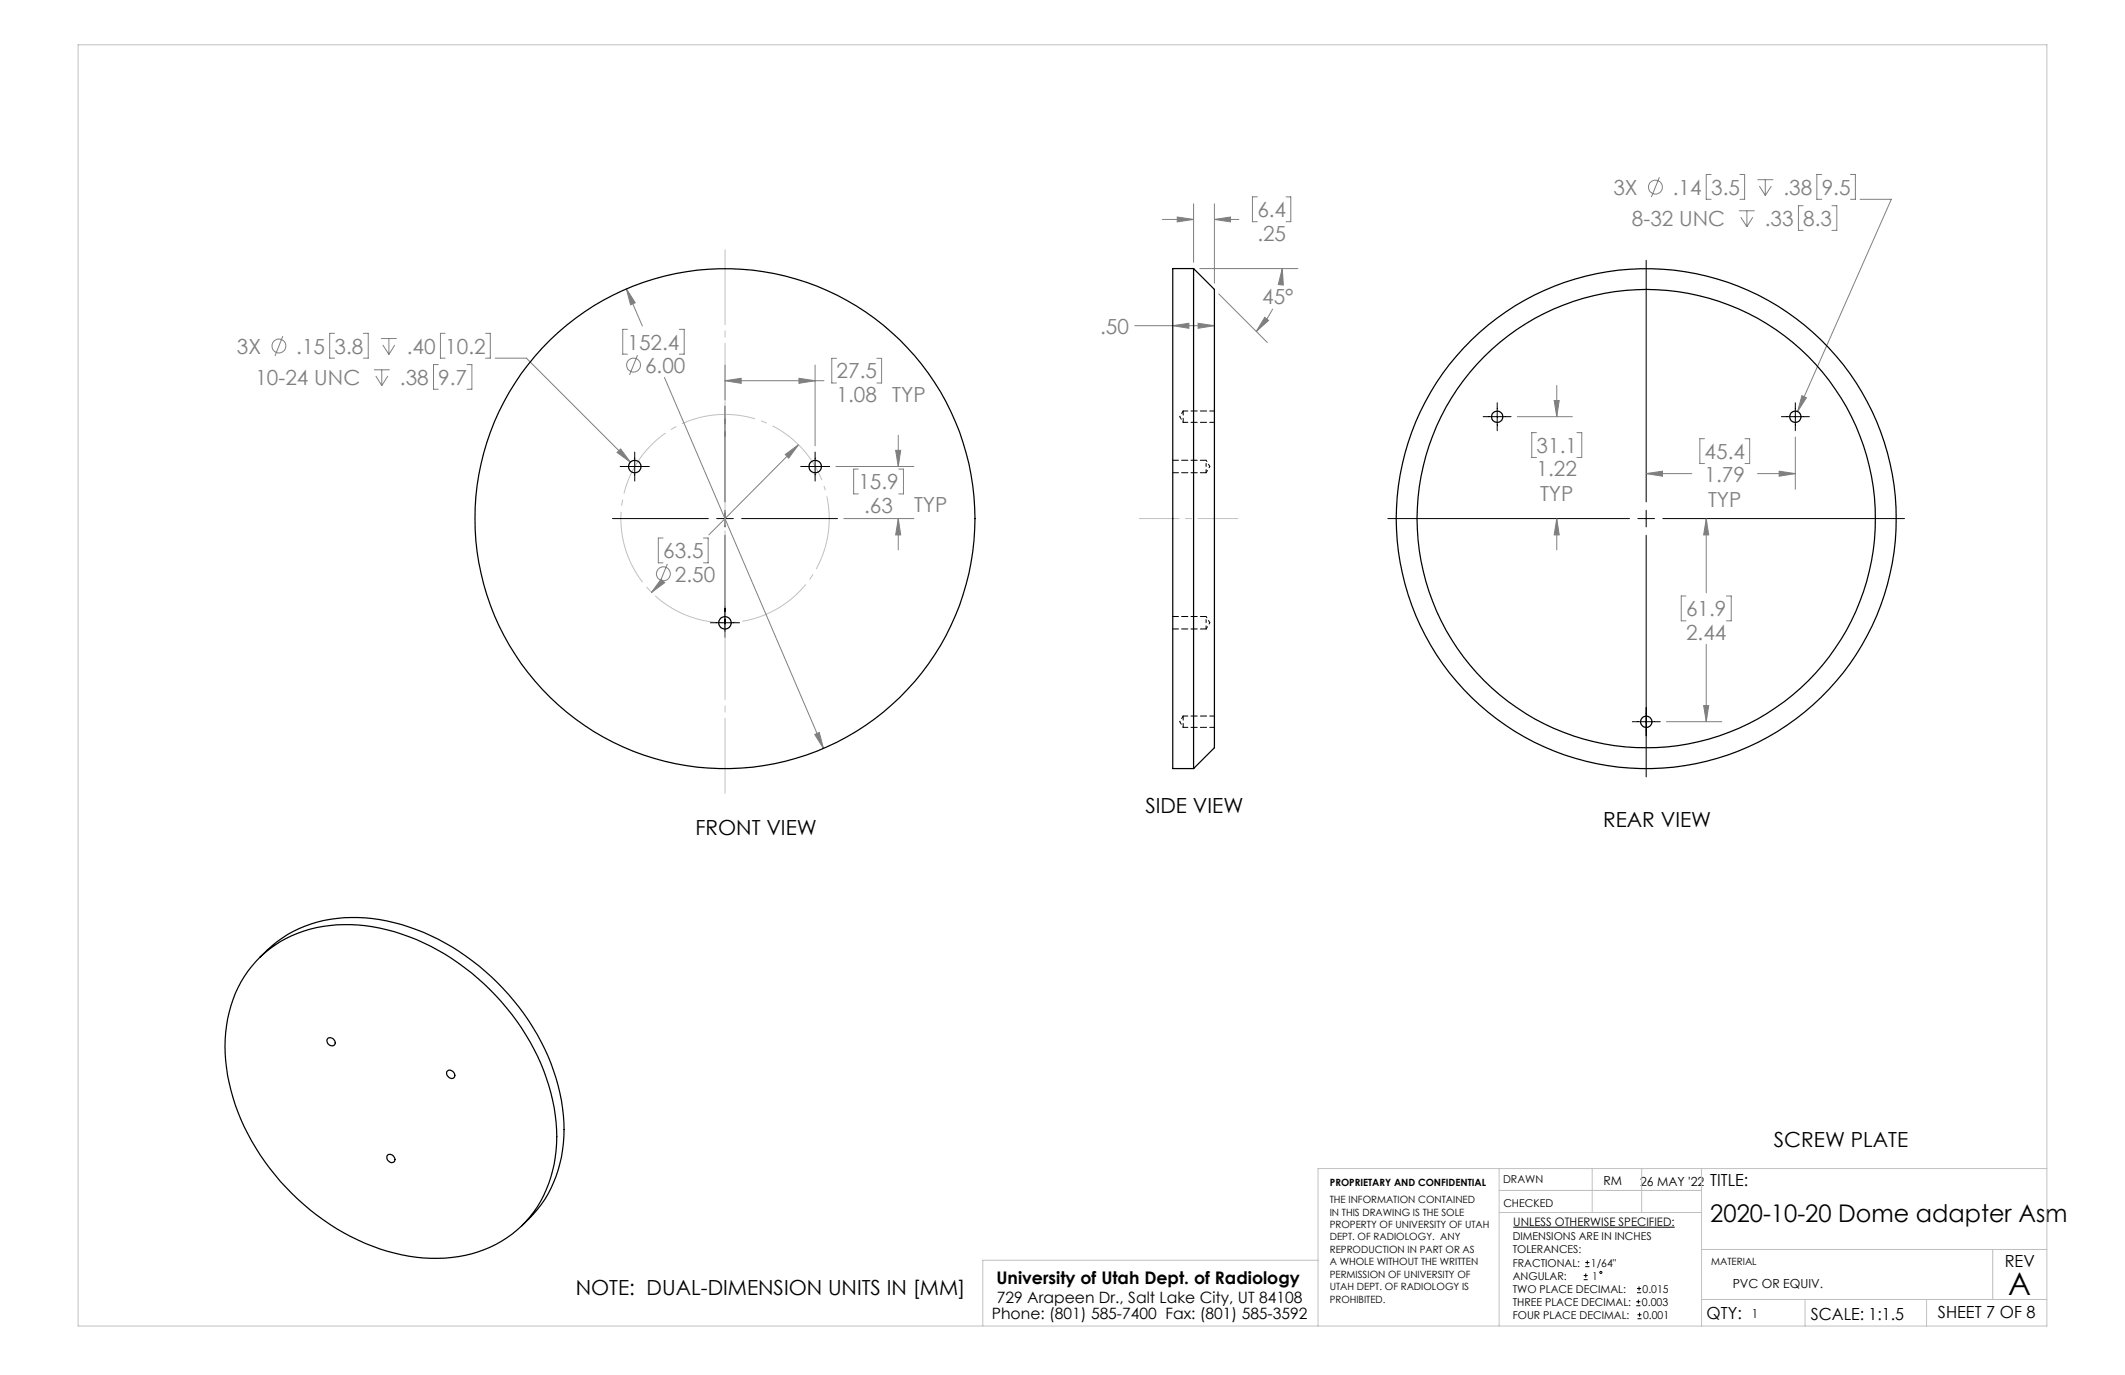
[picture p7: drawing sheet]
<svg xmlns="http://www.w3.org/2000/svg" width="432mm" height="279mm" viewBox="0 0 432 279" stroke-linecap="round" stroke-linejoin="round" font-family="sans-serif">
<g fill="none" stroke="#808080" stroke-width=".2">
<path d="M337.2 36l-1.6 4M347.7 35.5h-1v5h1M353.6 35.5h.9v5h-.9M357.1 36.5h3.2M357.5 37.8l1.2 1.9M358.7 36.5v3.2M359.9 37.8l-1.2 1.9M370.2 35.5h-1v5h1M376 35.5h1v5h-1M127.3 58.7l3.2 7.6M127.3 58.7l1.8 2.8-1 .4zM236.2 44.6h6.3"/>
<path d="M239.2 44.1l3.3 .5-3.3 .5zM242.5 41.4v11.9M243.8 54.6h19.9M246.8 41.4v16.1M246.8 44.6h4.9M246.8 44.6l3.2-.5v1zM247.6 59.7l9.9 9.9M255.5 40h-1v5h1M260.6 54.6l.2 3.3-1-.1zM260.6 54.6l-.3 3.1M261.3 40h1v5h-1M353.3 42.8h3.3"/>
<path d="M353.7 44.1l1.3 2M355 42.8v3.3M356.2 44.1l-1.2 2M366.4 41.8h-1v5h1M372.3 41.8h.9v5h-.9M378 40.5h6.3l-19 43.1M57.5 68.3l-1.6 4M68 67.7h-1v5.1h1M73.8 67.7h1v5.1h-1M76 75.1h3.2M76.4 76.4l1.2 2M77.4 68.8h3.2"/>
<path d="M77.6 75.1v3.3M77.8 70.1l1.2 1.9M78.8 76.4l-1.2 2M79 68.8v3.2M80.2 70.1l-1.2 1.9M89 74.1h-.9v5h.9M90.5 67.7h-1v5.1h1M94.9 74.1h1v5h-1M98.7 67.7h.9v5.1h-.9M100.6 72.8h6.4l21.1 21.1M127.5 66.9h-1v5.1h1M129.5 72.2l-1.6 4"/>
<path d="M135 76.7l32.3 75.4M138 66.9h1v5.1h-1M147.3 74.2v7M147.3 77.4h20.1M147.3 77.4l3.3-.5v1zM162.3 76.9l3.3 .5-3.3 .5zM165.6 74.2v16.4M170 72.8h-1v5h1M178.2 72.8h.9v5h-.9M230.6 66.2h16.2M238.3 66.2l3.3-.5v1zM243.5 65.7l3.3 .5-3.3 .5z"/>
<path d="M257 64.5l.8 .6-2.5 2.2zM258.6 62.8a17 17 0 0 1-3.3 4.5M316.3 78.3v6.4M125.4 91.9l.7-.7 2 2.7zM159.6 92.4l2.6-2-1.9 2.7zM162.2 90.4l-18.2 18.3M169.9 94.8h15.8M174.4 95.3h-.9v5.1h.9M182 91.5h1l-.5 3.3zM182.5 88.4v6.4M182.6 95.3h1v5.1h-1M308.3 84.7h11.2"/>
<path d="M312.2 87.9h-.9v5.1h.9M315.8 81.4h1l-.5 3.3zM320.4 87.9h1v5.1h-1M334.5 96.2l3.3-.5v1.1zM334.5 96.2h9.3M346.4 89.1h-1v5.1h1M354.6 89.1h.9v5.1h-.9M357.1 96.2h7.7M361.5 95.7l3.3 .5-3.3 .6zM364.8 88.8v10.6M366.1 80.4l1 .4-1.8 2.8zM133.6 119.1l-1.2 1.3"/>
<path d="M134.3 117.7l.8 .7-2.7 2zM134.7 109.3h-.9v5.1h.9M135.6 114.6l-1.6 4M142.9 109.3h1v5.1h-1M171.4 105.4h14.3M182.5 105.4l.5 3.3h-1zM182.5 105.4v6.3M316.3 105.4l.5 3.3h-1zM316.3 105.4v6.3M346.7 105.4v15.1M346.7 105.4l.5 3.3h-1zM342.6 121.1h-1v5.1h1"/>
<path d="M346.7 130.9v15.7M350.8 121.1h1v5.1h-1M165.6 149.3l.9-.5 .8 3.3zM338.6 146.6h11.3M346.2 143.4h1l-.5 3.2z"/>
<circle cx="336.4" cy="38" r="1.41"/>
<circle cx="56.7" cy="70.3" r="1.41"/>
<circle cx="128.7" cy="74.2" r="1.41"/>
<circle cx="134.8" cy="116.6" r="1.41"/>
</g>
<g fill="none" stroke="#000" stroke-width=".2">
<path d="M334.5 52.9v49.1M126 94.8h5.9M129 91.9v5.9M147.3 82.5v19.5M162.7 94.8h5.9M165.6 91.9v5.9M301.4 84.7h5.7M304.2 81.8v5.7M362 84.7h5.7M364.8 81.8v5.7M124.5 105.4h19.4M145.6 105.4h3.4"/>
<path d="M147.3 103.7v3.4M147.3 108.8v20.7M150.7 105.4h19.5M282 105.4h49.1M332.8 105.4h3.4M334.5 103.7v3.4M334.5 108.8v49.1M337.9 105.4h49.1M144.4 126.5h5.9M331.7 146.6h5.7M307.5 249.4h32.8M321.8 259.2h.8"/>
<path d="M322.1 257.4h.9M322.1 256.5h.9M322.2 258.8v.8M322.5 256.1v.9M321.8 260h.8M332.5 265.3h.8M332.5 264.5h.8M332.6 262.7h.9M332.6 261.8h.9M332.7 268h.9M332.7 267.2h.9M332.9 264.1v.8"/>
<path d="M333.1 261.4v.9M333.2 266.7v.9"/>
<circle cx="325.3" cy="258.6" r=".2"/>
</g>
<path d="M167.6 99.2a21.2 21.2 0 0 0-35.4-8.6 21.2 21.2 0 0 0 9.5 35.2 21.2 21.2 0 0 0 26.2-25.4l-.3-1.2" fill="none" stroke="#c0c0c0" stroke-width=".2" stroke-dasharray="15.2 1.3 1.3 1.3" stroke-dashoffset="-1.7" stroke-linecap="butt"/>
<path d="M147.3 49.8v112.4" fill="none" stroke="#c0c0c0" stroke-width=".2" stroke-dasharray="15.2 1.3 1.3 1.3" stroke-dashoffset="-1"/>
<path d="M251.5 105.4h-20" fill="none" stroke="#c0c0c0" stroke-width=".2" stroke-dasharray="15.2 1.3 1.3 1.3" stroke-dashoffset="7.1"/>
<g fill="none" stroke="#c0c0c0" stroke-width=".2">
<path d="M15.9 9.1h400v260.4h-400zM304.6 237.5v32M323.5 237.5v8.9M333.6 237.5v8.9M345.8 237.5v32M415.9 237.5h-148.1v32M267.8 256.1h-68.1v13.4M304.6 246.4h41.2M304.6 241.9h41.2M345.8 253.9h70.1M404.9 253.9v10.2M345.8 264.1h70.1"/>
<path d="M366.8 264.1v5.4M391.5 264.1v5.4"/>
</g>
<g fill="#808080">
<path d="M159.6 92.4l.7 .7 1.9-2.7zM134.3 117.7l-1.9 2.7 2.7-2z"/>
<path d="M125.4 91.9l2.7 2-2-2.7zM165.6 149.3l1.7 2.8-.8-3.3zM127.3 58.7l.8 3.2 1-.4zM182.5 105.4l.5 3.3h-1zM182 91.5h1l-.5 3.3zM147.3 77.4l3.3-.5v1zM162.3 76.9l3.3 .5-3.3 .5zM238.3 66.2l3.3-.5v1zM243.5 65.7l3.3 .5-3.3 .5zM257 64.5l.8 .6-2.5 2.2zM260.6 54.6l.2 3.3-1-.1zM239.2 44.1l3.3 .5-3.3 .5zM246.8 44.6l3.2-.5v1zM366.1 80.4l-.8 3.2 1.8-2.8zM316.3 105.4l.5 3.3h-1zM315.8 81.4h1l-.5 3.3zM334.5 96.2l3.3-.5v1.1zM361.5 95.7l3.3 .5-3.3 .6zM346.7 105.4l.5 3.3h-1zM346.2 143.4h1l-.5 3.2z"/>
</g>
<g fill="none" stroke="#000" stroke-width=".25">
<path d="M242.5 54.6v101.6M242.5 54.6l4.3 4.2v93.1l-4.3 4.3M242.5 54.6h-4.2v101.6h4.2M52.8 194.5a25.4 25.4 0 0 1 21.5-8 44.2 44.2 0 0 1 27.9 14.4 43 43 0 0 1 12.4 28.6 25.2 25.2 0 0 1-8.6 19.6M52.9 194.5a25.4 25.4 0 0 1 19.9-6.5 44.2 44.2 0 0 1 28 14.3 43 43 0 0 1 12.3 28.7 24.6 24.6 0 0 1-9.1 19.8 26.9 26.9 0 0 1-20.9 4.5 46.1 46.1 0 0 1-28.3-17.9 41 41 0 0 1-9-26.2 24.4 24.4 0 0 1 7.1-16.7zM66.6 211.1a.93 .93 0 0 1 1.2 .1 .93 .93 0 0 1 0 1.2 1 1 0 0 1-1.1-.2 1 1 0 0 1-.1-1.1zM90.9 217.7a.96 .96 0 0 1 1.2 .1 .96 .96 0 0 1 0 1.3 1.05 1.05 0 0 1-1-.3 1.05 1.05 0 0 1-.2-1.1zM78.7 234.8a.95 .95 0 0 1 1.2 .1 .95 .95 0 0 1 .1 1.2 1.02 1.02 0 0 1-1.1-.2 1.02 1.02 0 0 1-.2-1.1z"/>
<circle cx="129" cy="94.8" r="1.27"/>
<circle cx="165.6" cy="94.8" r="1.26"/>
<circle cx="304.2" cy="84.7" r="1.15"/>
<circle cx="364.8" cy="84.7" r="1.16"/>
<circle cx="147.3" cy="105.4" r="50.8"/>
<circle cx="334.5" cy="105.4" r="50.8"/>
<circle cx="334.5" cy="105.4" r="46.6"/>
<circle cx="147.3" cy="126.6" r="1.27"/>
<circle cx="334.5" cy="146.7" r="1.16"/>
</g>
<path d="M240.4 83.5v2.3M240.4 145.5v2.3" fill="none" stroke="#000" stroke-width=".2" stroke-dasharray="1.3 .6" stroke-dashoffset=".4"/>
<path d="M245.1 94.8v-1.3M245.1 96.1v-1.3M245.1 126.5v-1.2M245.1 127.8v-1.3" fill="none" stroke="#000" stroke-width=".2" stroke-dasharray="1.3 .6" stroke-dashoffset=".6"/>
<path d="M240.4 85.8h6.4M246.8 83.5h-6.4M240.4 147.8h6.4M246.8 145.5h-6.4" fill="none" stroke="#000" stroke-width=".2" stroke-dasharray="1.3 .6" stroke-dashoffset=".3"/>
<path d="M239.7 84.7l.7 1.1M240.4 83.5l-.7 1.2M245.1 96.1l.7-1.3M245.8 94.8l-.7-1.3M245.1 127.8l.7-1.3M245.8 126.5l-.7-1.2M239.7 146.6l.7 1.2M240.4 145.5l-.7 1.1" fill="none" stroke="#000" stroke-width=".2" stroke-dasharray="1.3 .6" stroke-dashoffset=".7"/>
<path d="M238.3 96.1h6.8M245.1 93.5h-6.8M238.3 127.8h6.8M245.1 125.3h-6.8" fill="none" stroke="#000" stroke-width=".2" stroke-dasharray="1.3 .6" stroke-dashoffset=".1"/>
<text font-size="6.3" x="408.1" y="263.1">A</text>
<text font-size="4.9" x="347.5" y="248.2">2020-10-20 Dome adapter Asm</text>
<g font-size="4.2" fill="#808080">
<text x="327.8" y="39.6">3X</text>
<text x="339.9" y="39.6">.14</text>
<text x="347.7" y="39.6">3.5</text>
<text x="362.4" y="39.6">.38</text>
<text x="370.2" y="39.6">9.5</text>
<text x="255.5" y="44.1">6.4</text>
<text x="331.6" y="45.9">8-32 UNC</text>
<text x="358.6" y="45.9">.33</text>
<text x="366.4" y="45.9">8.3</text>
<text x="255.5" y="48.9">.25</text>
<text x="256.5" y="61.8">45°</text>
<text x="48.1" y="71.8">3X</text>
<text x="60.2" y="71.8">.15</text>
<text x="68" y="71.8">3.8</text>
<text x="82.7" y="71.8">.40</text>
<text x="90.5" y="71.8">10.2</text>
<text x="127.5" y="71">152.4</text>
<text x="223.6" y="67.8">.50</text>
<text x="131.1" y="75.8">6.00</text>
<text x="170" y="76.9">27.5</text>
<text x="51.9" y="78.2">10-24 UNC</text>
<text x="81.3" y="78.2">.38</text>
<text x="89.1" y="78.2">9.7</text>
<text x="170" y="81.7">1.08</text>
<text x="181.3" y="81.6">TYP</text>
<text x="312.2" y="92">31.1</text>
<text x="346.4" y="93.3">45.4</text>
<text x="174.4" y="99.4">15.9</text>
<text x="312.2" y="96.8">1.22</text>
<text x="312.9" y="101.8">TYP</text>
<text x="346.4" y="98">1.79</text>
<text x="175.6" y="104.2">.63</text>
<text x="185.8" y="104.1">TYP</text>
<text x="347.1" y="103.1">TYP</text>
<text x="134.8" y="113.4">63.5</text>
<text x="137.1" y="118.2">2.50</text>
<text x="342.6" y="125.2">61.9</text>
<text x="342.6" y="130">2.44</text>
</g>
<g font-size="4.2">
<text x="232.7" y="165.2">SIDE VIEW</text>
<text x="141.3" y="169.6">FRONT VIEW</text>
<text x="325.7" y="168.1">REAR VIEW</text>
<text x="360.5" y="233">SCREW PLATE</text>
<text x="117" y="263.2">NOTE: DUAL-DIMENSION UNITS IN [MM]</text>
</g>
<text font-size="3.5" x="202.5" y="260.9">University of Utah Dept. of Radiology</text>
<g font-size="3.4">
<text x="347.5" y="240.9">TITLE:</text>
<text x="407.4" y="257.6">REV</text>
<text x="346.8" y="268.1">QTY:</text>
<text x="368" y="268.1">SCALE: 1:1.5</text>
<text x="393.8" y="267.9">SHEET 7 OF 8</text>
</g>
<g font-size="3.2">
<text x="201.5" y="268">Phone: (801) 585-7400 Fax: (801) 585-3592</text>
<text x="202.6" y="264.8">729 Arapeen Dr., Salt Lake City, UT 84108</text>
</g>
<g font-size="2.5">
<text x="325.8" y="240.8">RM</text>
<text x="333.3" y="240.9">26 MAY '22</text>
<text x="352.1" y="261.7">PVC OR EQUIV.</text>
<text x="355.9" y="267.9">1</text>
</g>
<text font-size="2.4" x="307.5" y="249.1">UNLESS OTHERWISE SPECIFIED:</text>
<g font-size="2.2">
<text x="305.4" y="240.4">DRAWN</text>
<text x="305.5" y="245.3">CHECKED</text>
<text x="307.4" y="252.1">DIMENSIONS ARE IN INCHES</text>
<text x="307.4" y="254.7">TOLERANCES:</text>
<text x="307.4" y="257.4">FRACTIONAL:</text>
<text x="323.3" y="257.4">1/64&quot;</text>
<text x="307.4" y="262.7">TWO PLACE DECIMAL:</text>
<text x="307.4" y="260">ANGULAR:</text>
<text x="323.5" y="260">1</text>
<text x="333.8" y="262.7">0.015</text>
<text x="307.4" y="265.3">THREE PLACE DECIMAL:</text>
<text x="307.4" y="268">FOUR PLACE DECIMAL:</text>
<text x="333.6" y="265.3">0.003</text>
<text x="333.9" y="268">0.001</text>
</g>
<g font-size="2">
<text x="270.2" y="244.5">THE INFORMATION CONTAINED</text>
<text x="270.2" y="241.1">PROPRIETARY AND CONFIDENTIAL</text>
<text x="270.2" y="247">IN THIS DRAWING IS THE SOLE</text>
<text x="270.2" y="249.5">PROPERTY OF UNIVERSITY OF UTAH</text>
<text x="270.2" y="252.1">DEPT. OF RADIOLOGY. ANY</text>
<text x="270.2" y="254.6">REPRODUCTION IN PART OR AS</text>
<text x="270.2" y="257.1">A WHOLE WITHOUT THE WRITTEN</text>
<text x="347.7" y="257.1">MATERIAL</text>
<text x="270.2" y="259.6">PERMISSION OF UNIVERSITY OF</text>
<text x="270.2" y="262.1">UTAH DEPT. OF RADIOLOGY IS</text>
<text x="270.2" y="264.7">PROHIBITED.</text>
</g>
</svg>
